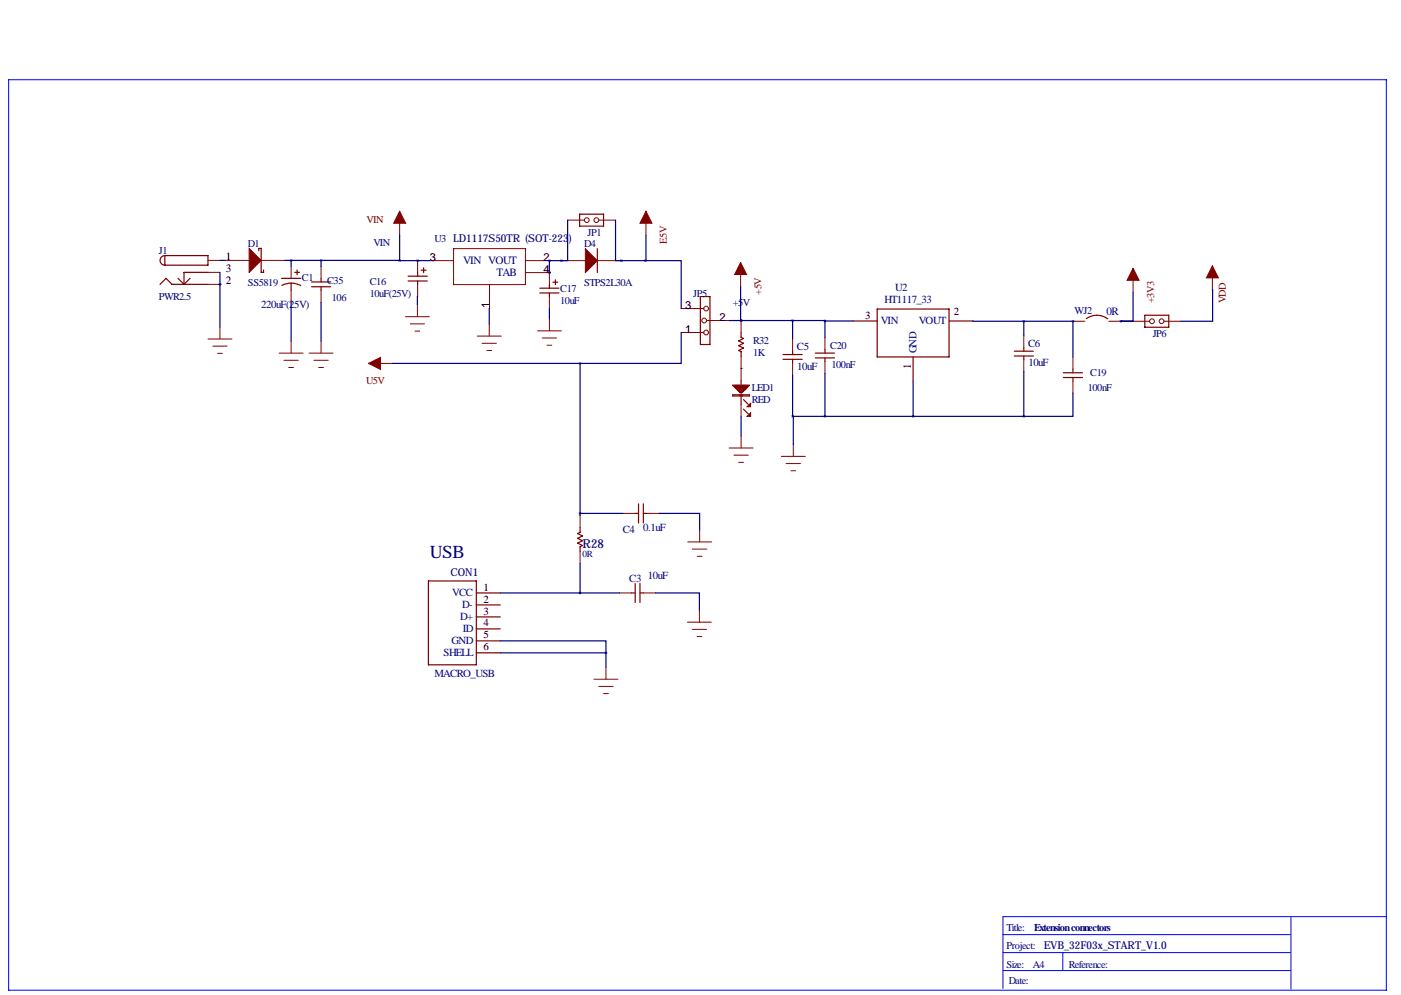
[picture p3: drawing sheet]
<svg xmlns="http://www.w3.org/2000/svg" width="297mm" height="211mm" viewBox="0 0 297 211" stroke-linecap="round" stroke-linejoin="round" font-family="sans-serif">
<path d="M1.8 16.9h292.1v193h-292.1zM212.6 198.2h61M273.7 194.5v15.2M293.9 194.3h-81.3v15.3M212.6 202h61M212.6 205.8h61M225.3 202v3.8" fill="none" stroke="#00f" stroke-width=".21"/>
<g fill="none" stroke="#800000" stroke-width=".25">
<path d="M35 54.2a1.02 1.02 0 0 0-1.1 1 1.02 1.02 0 0 0 1.1 1M35 54.2h9.1v2h-9.1M35 54.2v2M37.7 59l1.3 1.3M40.3 59l-1.3 1.3M44.1 57.7h-5.1v2.6M54.9 53.2v-.5h.5v5h.5v-.5M59.7 59h4.1M62.5 57.7h1M63 57.2v1.1M66 59.8h4.1M68.1 59v.8"/>
<path d="M86.5 58.6h4.1M86.5 59.6h4.1M88.5 57.8v.8M88.5 59.6v.7M89.3 57.3h1M89.8 56.8v1M117.2 59.8h1.1M117.8 59.3v1M122.9 45.4h5.1v2.5h-5.1zM126.6 52.7v5.1M33.9 60.3l1.3-1.3 1.3 1.3h7.6M59.8 60.5a4.3 4.3 0 0 1 3.9 0"/>
<path d="M61.7 60v1.6M66 60.8h4.1M68.1 60.8v.8M114.5 61.1h4M114.5 62.1h4M116.5 60.3v.8M116.5 62.1v.8M148.5 62.9h2v10.1h-2zM157.1 70.5v1l.5 .3-1 .5 1 .5-1 .5 1 .5-1 .5 .5 .3v1M166 75.2h4.1M166 76.2h4.1M168 74.4v.8"/>
<path d="M168 76.2v.8M172.9 74.9h4M172.9 75.9h4M174.9 74.1v.8M174.9 75.9v.7M180.9 68.1h5.1M186 65.5h15.2v10.2h-15.2zM193.6 75.7v5.1M201.2 68.1h5.1M215 74.5h4.1M215 75.5h4.1M217.1 73.7v.8"/>
<path d="M217.1 75.5v.7M225.5 79h4M227.5 78.3v.7M230.3 67.6a3.8 3.8 0 0 1 4.6 0M242.7 66.8h5.1v2.6h-5.1zM155.3 83.7h3.6v.3h-3.6zM155.6 81.9h3M155.9 81.7v.5h2.5v-.5M156.1 81.7v.7h2v-.7M156.4 81.7v1h1.5v-1M156.6 81.7v1.2h1v-1.2M156.9 81.7v1.5"/>
<path d="M156.9 83.7v.3M156.9 83.2l-1.6-1.5h3.6l-1.5 1.5M156.9 83.2h.5M157.1 80.7v5M157.4 81.7v1.5M157.4 83.7v.3M157.6 84.7l1 1M157.6 86.8l1 1M225.5 80h4M227.5 80v.8M123 111.9v1l-.5 .2 1 .5-1 .5 1 .5-1 .6 1 .5-.5 .2v1M134.6 108.9h.8"/>
<path d="M135.4 106.8v4.1M136.4 106.8v4.1M136.4 108.9h.8M90.8 123.2h10.2v17.8h-10.2zM101 125.7h5.1M101 128.3h5.1M101 130.8h5.1M101 133.3h5.1M101 135.9h5.1M101 138.4h5.1M133.9 125.7h.8M134.7 123.7v4.1"/>
<path d="M135.7 123.7v4.1M135.7 125.7h.7"/>
</g>
<g fill="none" stroke="#800000" stroke-width=".21">
<path d="M44.1 55.2h2.5M44.1 57.7h2.5M47.8 55.2h5M55.4 55.2h5.1M61.7 56.5v2.5M68.1 56.5v2.5M84.7 44.8v5.1M88.5 55.3v2.5M91.1 55.3h5.1M96.2 52.7h15.2v7.6h-15.2zM111.4 57.8h5.1v2.5M111.4 55.3h5.1"/>
<path d="M119 55.3h5.1M120.3 46.7h3.6M126.6 55.3h5.1M126.9 46.7h3.6M137 44.8v5.1M157 55.7v5M240.2 56.9v5.1M257 56.4v5.1M44.1 60.3h2.5M44.1 71.9h5.1M45.1 73.4h3.1M46.1 74.9h1"/>
<path d="M46.6 69.3v2.6M59.2 74.9h5.1M60.2 76.4h3M61.2 77.9h1M61.7 61.6v2.5M61.7 72.3v2.6M65.5 74.9h5.1M66.5 76.4h3.1M67.6 77.9h1M68.1 61.6v2.5M68.1 72.3v2.6M78.1 77.1h5.1"/>
<path d="M86 67.1h5M87 68.7h3M88 70.2h1M88.5 64.6v2.5M88.5 60.3v2.6M101.2 71.3h5.1M102.2 72.8h3.1M103.2 74.3h1M103.7 68.7v2.6M103.8 60.3v5.1M113.9 70.1h5.1M115 71.7h3"/>
<path d="M116 73.2h1M116.5 62.9v2.5M116.5 67.6v2.5M144.4 65.4h4.9M144.4 70.5h4.9M149.8 68h4.8M157.1 68v2.5M157.1 75.6v5.1M168 71.9v2.5M168 77v2.5M174.9 71.6v2.5M174.9 76.6v2.6"/>
<path d="M217.1 71.2v2.5M217.1 76.2v2.6M227.5 75.7v2.6M227.5 68.1h2.5M235.1 68.1h2.5M240.2 68.1h3.5M246.8 68.1h3.5M154.6 95h5.1M155.6 96.5h3M156.6 98h1M157.1 85.7v2.6M157.1 92.4v2.6"/>
<path d="M165.7 96.8h5M166.7 98.3h3M167.7 99.8h1M168.2 94.2v2.6M227.5 80.8v2.6M123 109.3v2.6M123 116.9v2.6M132.1 108.9h2.5M137.2 108.9h2.5M145.8 114.9h5.1M146.8 116.4h3.1M147.8 117.9h1"/>
<path d="M148.3 112.4v2.5M131.4 125.7h2.5M136.4 125.7h2.6M145.7 131.9h5.1M146.8 133.4h3M147.8 135h1M148.3 129.4v2.5M125.9 144h5.1M126.9 145.5h3.1M128 147.1h1M128.5 141.5v2.5"/>
<circle cx="124.4" cy="46.7" r=".51"/>
<circle cx="126.4" cy="46.7" r=".51"/>
<circle cx="149.3" cy="68" r=".51"/>
<circle cx="149.7" cy="65.4" r=".51"/>
<circle cx="149.7" cy="70.5" r=".51"/>
<circle cx="244.2" cy="68.1" r=".51"/>
<circle cx="246.3" cy="68.1" r=".51"/>
</g>
<g fill="#800000" stroke="#800000" stroke-width=".21">
<path d="M159.2 85.5v.7h-.8z"/>
<path d="M159.2 87.5v.8h-.8z"/>
<path d="M124.1 52.7l2.5 2.6-2.5 2.5z"/>
<path d="M52.8 52.7l2.6 2.5-2.6 2.5z"/>
<path d="M78.1 77.1l2.6-1.3v2.5z"/>
<path d="M240.2 56.9l1.3 2.5h-2.5z"/>
<path d="M84.7 44.8l1.3 2.5h-2.5z"/>
<path d="M157 55.7l1.3 2.5h-2.5z"/>
<path d="M257 56.4l1.3 2.5h-2.5z"/>
<path d="M137 44.8l1.2 2.5h-2.5z"/>
</g>
<g fill="none" stroke="#000080" stroke-width=".25">
<path d="M46.6 55.2h1.2M46.6 57.7v11.6M60.5 55.2h7.6M61.7 55.2v1.3M68.1 55.2l16.6 .1M68.1 55.2v1.3M84.7 55.3h6.4M84.7 49.9v5.4M88.5 55.3h.1M116.5 57.8h.1M116.5 55.3h.1M116.5 55.3h2.5"/>
<path d="M116.5 55.3v2.5M119 55.3h.1M120.3 46.7v8.6h-1.3M130.5 46.7v8.6h1.2M131.7 55.3h.1M131.7 55.3h5.1M136.8 55.3h7.6v10.1M137 49.9v5.4h-.2M46.6 60.3h.1M61.7 64.1v8.2M68.1 64.1v8.2M83.2 77.1h39.8"/>
<path d="M88.5 62.9v1.7M103.8 65.4l-.1 3.3M116.5 65.4v2.2M123 77.1v31.8M144.4 70.5v6.6h-21.4M154.6 68h13.4M157 60.7l.1 7.3M157.1 68h.1M157.1 78.1h.1M168 68v3.9M168 68l6.9 .1M168 79.5v8.8"/>
<path d="M174.9 68.1v3.5M174.9 79.2v9.1M174.9 68.1h6M206.3 68.1h10.8M217.1 68.1h10.4M217.1 68.1v3.1M217.1 78.8v9.5M227.5 68.1h.1M227.5 68.1v7.6M237.6 68.1h.1M237.6 68.1h2.6M240.2 62v6.1h-2.6"/>
<path d="M257 61.5l.1 6.6h-6.8M157.1 88.3v4.1M168 88.3h.2v5.9M168 88.3h49.1M193.6 80.8v7.5M227.5 83.4v4.9h-10.4M123 108.9v.4M123 119.5v6.2M123 108.9h9.1M139.7 108.9h8.6v3.5M106.1 135.9h22.4v2.5M106.1 125.7h25.3"/>
<path d="M106.1 138.4h22.4M128.5 138.4v3.1M139 125.7h9.3v3.7"/>
</g>
<path d="M237.6 68.1a.05 .05 0 0 0 .1 0 .05 .05 0 0 0-.1 0zM88.5 55.3a.05 .05 0 0 0 .1 0 .05 .05 0 0 0-.1 0zM168 68a.05 .05 0 0 0 .1 0 .05 .05 0 0 0-.1 0zM168 88.3a.05 .05 0 0 0 .1 0 .05 .05 0 0 0-.1 0zM84.7 55.3a.05 .05 0 0 0 .1 0 .05 .05 0 0 0-.1 0zM46.6 60.3a.05 .05 0 0 0 .1 0 .05 .05 0 0 0-.1 0z" fill="#000080" stroke="#000080" stroke-width=".51"/>
<text font-size="3.6" fill="#000080" x="91.1" y="118.3">USB</text>
<text font-size="2.6" fill="#000080" x="123.5" y="116.1">R28</text>
<g font-size="2.4">
<text x="47.9" y="55.2">1</text>
<text x="47.9" y="57.7">3</text>
<text x="91.1" y="55.3">3</text>
<text x="115.2" y="55.3">2</text>
<text x="115.2" y="57.8">4</text>
<text x="47.9" y="60.3">2</text>
<text x="103.8" y="65.4" transform="rotate(-90 103.8 65.4)">1</text>
<text x="145.2" y="65.4">3</text>
<text x="145.2" y="70.5">1</text>
<text x="152.6" y="68">2</text>
</g>
<g font-size="2.4" fill="#000080">
<text x="98.2" y="56">VIN VOUT</text>
<text x="105.3" y="58.6">TAB</text>
<text x="234.6" y="66.7">0R</text>
</g>
<g font-size="2.3" fill="#000080">
<text x="55.4" y="65.4">220uF(25V)</text>
<text x="187.5" y="64.2">HT1117_33</text>
<text x="189.8" y="61.7">U2</text>
<text x="186.7" y="68.8">VIN</text>
<text x="194.8" y="68.8">VOUT</text>
<text x="168.9" y="74.2">C5</text>
<text x="194.3" y="74.9" transform="rotate(-90 194.3 74.9)">GND</text>
<text x="218" y="73.5">C6</text>
<text x="218" y="77.7">10uF</text>
<text x="169" y="78.4">10uF</text>
<text x="132" y="113">C4</text>
<text x="136.3" y="112.7">0.1uF</text>
<text x="95.5" y="122.2">CON1</text>
<text x="133.4" y="123.3">C3</text>
<text x="137.4" y="122.8">10uF</text>
<text x="95.9" y="126.4">VCC</text>
<text x="97.6" y="131.5">D+</text>
<text x="98" y="129">D-</text>
<text x="95.7" y="136.6">GND</text>
<text x="98.1" y="134.1">ID</text>
<text x="92.1" y="143.4">MACRO_USB</text>
<text x="94" y="139.1">SHELL</text>
<text x="221.3" y="201.2">EVB_32F03x_START_V1.0</text>
</g>
<g font-size="2.3">
<text x="183.4" y="67.6">3</text>
<text x="202.2" y="66.8">2</text>
<text x="193.1" y="78.3" transform="rotate(-90 193.1 78.3)">1</text>
<text x="102.5" y="125.2">1</text>
<text x="102.5" y="127.8">2</text>
<text x="102.5" y="130.3">3</text>
<text x="102.5" y="132.8">4</text>
<text x="102.5" y="135.4">5</text>
<text x="102.5" y="137.9">6</text>
</g>
<g font-size="2.2" fill="#800000">
<text x="77.7" y="47.3">VIN</text>
<text x="141.4" y="51.6" transform="rotate(-90 141.4 51.6)">E5V</text>
<text x="161.5" y="62.5" transform="rotate(-90 161.5 62.5)">+5V</text>
<text x="244.7" y="64.2" transform="rotate(-90 244.7 64.2)">+3V3</text>
<text x="259.9" y="64.3" transform="rotate(-90 259.9 64.3)">VDD</text>
<text x="77.7" y="81.3">U5V</text>
</g>
<g font-size="2.2" fill="#000080">
<text x="33.7" y="53.9">J1</text>
<text x="52.6" y="52.4">D1</text>
<text x="79.2" y="52.2">VIN</text>
<text x="92.2" y="51.2">U3 LD1117S50TR (SOT-223)</text>
<text x="123.9" y="52.5">D4</text>
<text x="124.6" y="50.1">JP1</text>
<text x="64" y="59.5">C1</text>
<text x="33.7" y="63.6">PWR2.5</text>
<text x="52.6" y="60.5">SS5819</text>
<text x="69.3" y="60.3">C35</text>
<text x="70.4" y="63.8">106</text>
<text x="78.4" y="60.3">C16</text>
<text x="78.4" y="62.9">10uF(25V)</text>
<text x="118.8" y="61.9">C17</text>
<text x="118.8" y="64.4">10uF</text>
<text x="123.9" y="60.6">STPS2L30A</text>
<text x="147" y="62.9">JP5</text>
<text x="155.4" y="64.9">+5V</text>
<text x="227.8" y="66.6">WJ2</text>
<text x="244.4" y="71.5">JP6</text>
<text x="159.7" y="73">R32</text>
<text x="159.7" y="75.6">1K</text>
<text x="176" y="74.1">C20</text>
<text x="159.4" y="82.9">LED1</text>
<text x="176.3" y="78.1">100nF</text>
<text x="230.6" y="82.8">100nF</text>
<text x="231.1" y="79.8">C19</text>
<text x="159.4" y="85.5">RED</text>
<text x="213.4" y="197.4">Title:</text>
<text x="219.3" y="197.4">Extension connectors</text>
<text x="213.4" y="201.2">Project:</text>
<text x="213.4" y="205.3">Size:</text>
<text x="213.9" y="208.7">Date:</text>
<text x="219" y="205.3">A4</text>
<text x="226.6" y="205.3">Reference:</text>
</g>
<text font-size="2" fill="#000080" x="123.5" y="118.2">0R</text>
</svg>
